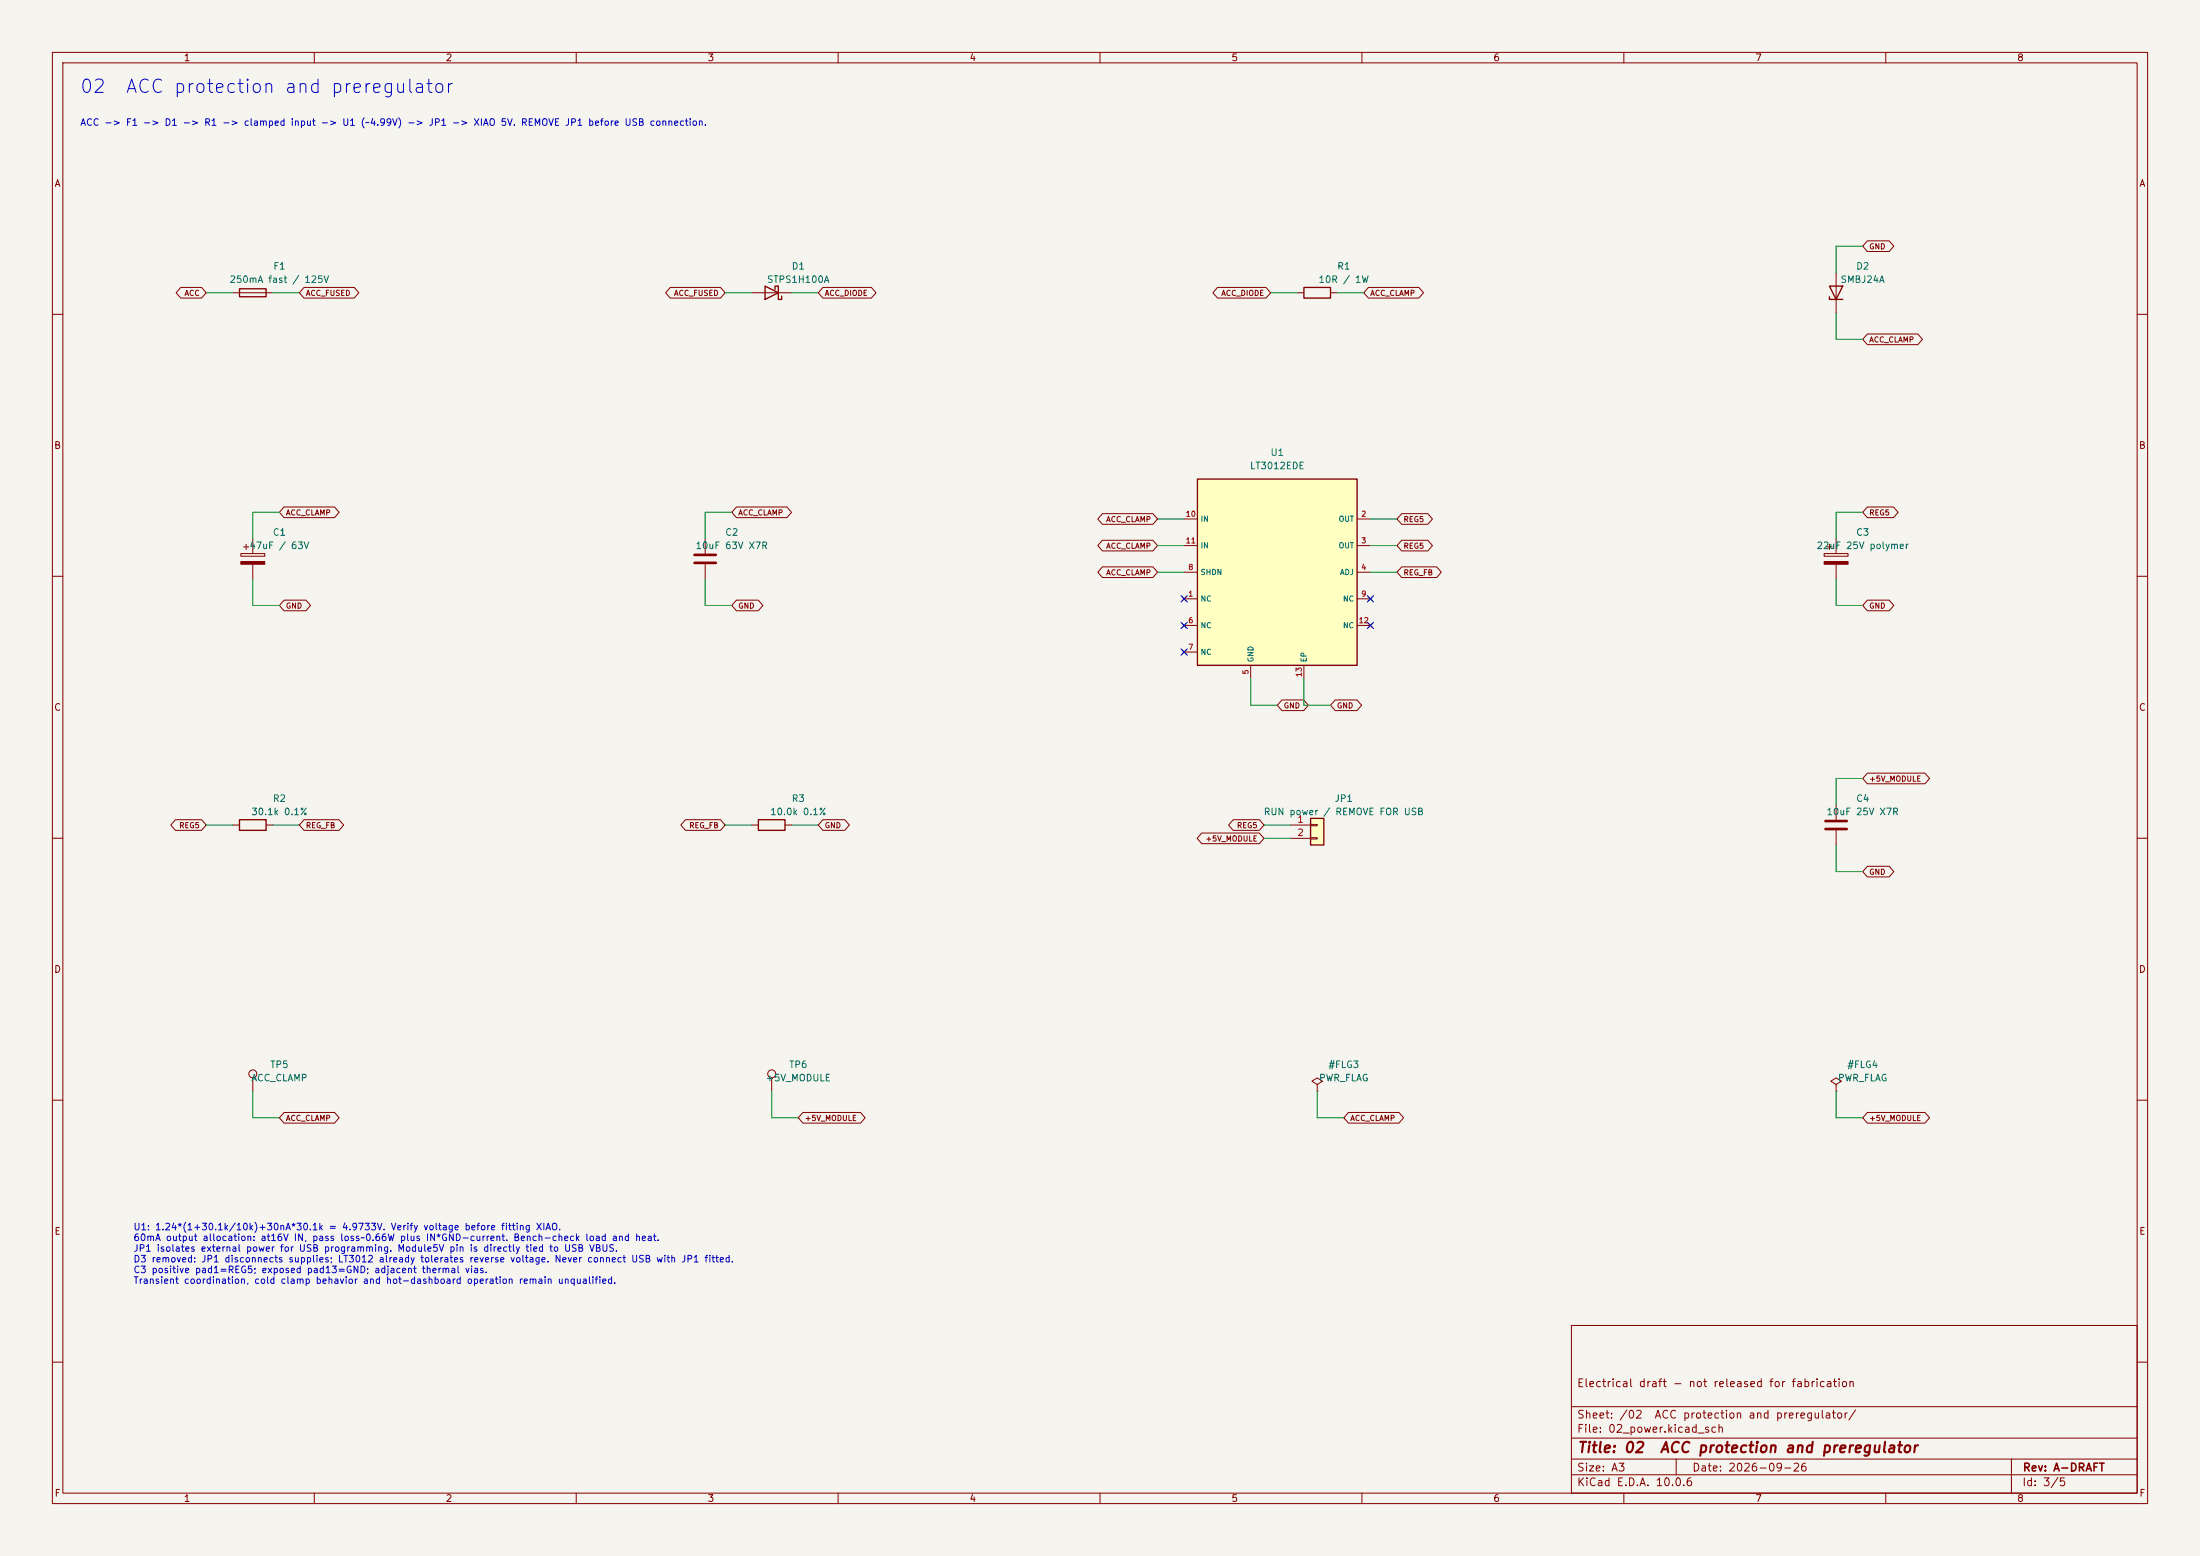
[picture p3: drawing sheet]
(kicad_sch (version 20250114) (generator eeschema) (generator_version "10.0") (paper "A3") (title_block (title "02  ACC protection and preregulator") (date "2026-09-26") (rev "A-DRAFT") (comment 1 "Electrical draft - not released for fabrication")) (lib_symbols (symbol "Tacoma:Connector_Generic_Conn_01x02" (pin_names (offset 1.016) (hide yes)) (exclude_from_sim no) (in_bom yes) (on_board yes) (in_pos_files yes) (duplicate_pin_numbers_are_jumpers no) (property "Reference" "J" (at 0 2.54 0) (show_name no) (do_not_autoplace no) (effects (font (size 1.27 1.27)))) (property "Value" "Conn_01x02" (at 0 -5.08 0) (show_name no) (do_not_autoplace no) (effects (font (size 1.27 1.27)))) (property "Footprint" "" (at 0 0 0) (show_name no) (do_not_autoplace no) (hide yes) (effects (font (size 1.27 1.27)))) (property "Datasheet" "" (at 0 0 0) (show_name no) (do_not_autoplace no) (hide yes) (effects (font (size 1.27 1.27)))) (property "Description" "Generic connector, single row, 01x02, script generated (kicad-library-utils/schlib/autogen/connector/)" (at 0 0 0) (show_name no) (do_not_autoplace no) (hide yes) (effects (font (size 1.27 1.27)))) (property "ki_keywords" "connector" (at 0 0 0) (show_name no) (do_not_autoplace no) (hide yes) (effects (font (size 1.27 1.27)))) (property "ki_fp_filters" "Connector*:*_1x??_*" (at 0 0 0) (show_name no) (do_not_autoplace no) (hide yes) (effects (font (size 1.27 1.27)))) (symbol "Connector_Generic_Conn_01x02_1_1" (rectangle (start -1.27 1.27) (end 1.27 -3.81) (stroke (width 0.254) (type default)) (fill (type background))) (rectangle (start -1.27 0.127) (end 0 -0.127) (stroke (width 0.1524) (type default)) (fill (type none))) (rectangle (start -1.27 -2.413) (end 0 -2.667) (stroke (width 0.1524) (type default)) (fill (type none))) (pin passive line (at -5.08 0 0) (length 3.81) (name "Pin_1" (effects (font (size 1.27 1.27)))) (number "1" (effects (font (size 1.27 1.27))))) (pin passive line (at -5.08 -2.54 0) (length 3.81) (name "Pin_2" (effects (font (size 1.27 1.27)))) (number "2" (effects (font (size 1.27 1.27)))))) (embedded_fonts no)) (symbol "Tacoma:Connector_TestPoint" (pin_numbers (hide yes)) (pin_names (offset 0.762) (hide yes)) (exclude_from_sim no) (in_bom yes) (on_board yes) (in_pos_files yes) (duplicate_pin_numbers_are_jumpers no) (property "Reference" "TP" (at 0 6.858 0) (show_name no) (do_not_autoplace no) (effects (font (size 1.27 1.27)))) (property "Value" "TestPoint" (at 0 5.08 0) (show_name no) (do_not_autoplace no) (effects (font (size 1.27 1.27)))) (property "Footprint" "" (at 5.08 0 0) (show_name no) (do_not_autoplace no) (hide yes) (effects (font (size 1.27 1.27)))) (property "Datasheet" "" (at 5.08 0 0) (show_name no) (do_not_autoplace no) (hide yes) (effects (font (size 1.27 1.27)))) (property "Description" "test point" (at 0 0 0) (show_name no) (do_not_autoplace no) (hide yes) (effects (font (size 1.27 1.27)))) (property "ki_keywords" "test point tp" (at 0 0 0) (show_name no) (do_not_autoplace no) (hide yes) (effects (font (size 1.27 1.27)))) (property "ki_fp_filters" "Pin* Test*" (at 0 0 0) (show_name no) (do_not_autoplace no) (hide yes) (effects (font (size 1.27 1.27)))) (symbol "Connector_TestPoint_0_1" (circle (center 0 3.302) (radius 0.762) (stroke (width 0) (type default)) (fill (type none)))) (symbol "Connector_TestPoint_1_1" (pin passive line (at 0 0 90) (length 2.54) (name "1" (effects (font (size 1.27 1.27)))) (number "1" (effects (font (size 1.27 1.27)))))) (embedded_fonts no)) (symbol "Tacoma:Device_C" (pin_numbers (hide yes)) (pin_names (offset 0.254)) (exclude_from_sim no) (in_bom yes) (on_board yes) (in_pos_files yes) (duplicate_pin_numbers_are_jumpers no) (property "Reference" "C" (at 0.635 2.54 0) (show_name no) (do_not_autoplace no) (effects (font (size 1.27 1.27)) (justify left))) (property "Value" "C" (at 0.635 -2.54 0) (show_name no) (do_not_autoplace no) (effects (font (size 1.27 1.27)) (justify left))) (property "Footprint" "" (at 0.9652 -3.81 0) (show_name no) (do_not_autoplace no) (hide yes) (effects (font (size 1.27 1.27)))) (property "Datasheet" "" (at 0 0 0) (show_name no) (do_not_autoplace no) (hide yes) (effects (font (size 1.27 1.27)))) (property "Description" "Unpolarized capacitor" (at 0 0 0) (show_name no) (do_not_autoplace no) (hide yes) (effects (font (size 1.27 1.27)))) (property "ki_keywords" "cap capacitor" (at 0 0 0) (show_name no) (do_not_autoplace no) (hide yes) (effects (font (size 1.27 1.27)))) (property "ki_fp_filters" "C_*" (at 0 0 0) (show_name no) (do_not_autoplace no) (hide yes) (effects (font (size 1.27 1.27)))) (symbol "Device_C_0_1" (polyline (pts (xy -2.032 0.762) (xy 2.032 0.762)) (stroke (width 0.508) (type default)) (fill (type none))) (polyline (pts (xy -2.032 -0.762) (xy 2.032 -0.762)) (stroke (width 0.508) (type default)) (fill (type none)))) (symbol "Device_C_1_1" (pin passive line (at 0 3.81 270) (length 2.794) (name "" (effects (font (size 1.27 1.27)))) (number "1" (effects (font (size 1.27 1.27))))) (pin passive line (at 0 -3.81 90) (length 2.794) (name "" (effects (font (size 1.27 1.27)))) (number "2" (effects (font (size 1.27 1.27)))))) (embedded_fonts no)) (symbol "Tacoma:Device_C_Polarized" (pin_numbers (hide yes)) (pin_names (offset 0.254)) (exclude_from_sim no) (in_bom yes) (on_board yes) (in_pos_files yes) (duplicate_pin_numbers_are_jumpers no) (property "Reference" "C" (at 0.635 2.54 0) (show_name no) (do_not_autoplace no) (effects (font (size 1.27 1.27)) (justify left))) (property "Value" "C_Polarized" (at 0.635 -2.54 0) (show_name no) (do_not_autoplace no) (effects (font (size 1.27 1.27)) (justify left))) (property "Footprint" "" (at 0.9652 -3.81 0) (show_name no) (do_not_autoplace no) (hide yes) (effects (font (size 1.27 1.27)))) (property "Datasheet" "" (at 0 0 0) (show_name no) (do_not_autoplace no) (hide yes) (effects (font (size 1.27 1.27)))) (property "Description" "Polarized capacitor" (at 0 0 0) (show_name no) (do_not_autoplace no) (hide yes) (effects (font (size 1.27 1.27)))) (property "ki_keywords" "cap capacitor" (at 0 0 0) (show_name no) (do_not_autoplace no) (hide yes) (effects (font (size 1.27 1.27)))) (property "ki_fp_filters" "CP_*" (at 0 0 0) (show_name no) (do_not_autoplace no) (hide yes) (effects (font (size 1.27 1.27)))) (symbol "Device_C_Polarized_0_1" (rectangle (start -2.286 0.508) (end 2.286 1.016) (stroke (width 0) (type default)) (fill (type none))) (polyline (pts (xy -1.778 2.286) (xy -0.762 2.286)) (stroke (width 0) (type default)) (fill (type none))) (polyline (pts (xy -1.27 2.794) (xy -1.27 1.778)) (stroke (width 0) (type default)) (fill (type none))) (rectangle (start 2.286 -0.508) (end -2.286 -1.016) (stroke (width 0) (type default)) (fill (type outline)))) (symbol "Device_C_Polarized_1_1" (pin passive line (at 0 3.81 270) (length 2.794) (name "" (effects (font (size 1.27 1.27)))) (number "1" (effects (font (size 1.27 1.27))))) (pin passive line (at 0 -3.81 90) (length 2.794) (name "" (effects (font (size 1.27 1.27)))) (number "2" (effects (font (size 1.27 1.27)))))) (embedded_fonts no)) (symbol "Tacoma:Device_D_Schottky" (pin_numbers (hide yes)) (pin_names (offset 1.016) (hide yes)) (exclude_from_sim no) (in_bom yes) (on_board yes) (in_pos_files yes) (duplicate_pin_numbers_are_jumpers no) (property "Reference" "D" (at 0 2.54 0) (show_name no) (do_not_autoplace no) (effects (font (size 1.27 1.27)))) (property "Value" "D_Schottky" (at 0 -2.54 0) (show_name no) (do_not_autoplace no) (effects (font (size 1.27 1.27)))) (property "Footprint" "" (at 0 0 0) (show_name no) (do_not_autoplace no) (hide yes) (effects (font (size 1.27 1.27)))) (property "Datasheet" "" (at 0 0 0) (show_name no) (do_not_autoplace no) (hide yes) (effects (font (size 1.27 1.27)))) (property "Description" "Schottky diode" (at 0 0 0) (show_name no) (do_not_autoplace no) (hide yes) (effects (font (size 1.27 1.27)))) (property "ki_keywords" "diode Schottky" (at 0 0 0) (show_name no) (do_not_autoplace no) (hide yes) (effects (font (size 1.27 1.27)))) (property "ki_fp_filters" "TO-???* *_Diode_* *SingleDiode* D_*" (at 0 0 0) (show_name no) (do_not_autoplace no) (hide yes) (effects (font (size 1.27 1.27)))) (symbol "Device_D_Schottky_0_1" (polyline (pts (xy -1.905 0.635) (xy -1.905 1.27) (xy -1.27 1.27) (xy -1.27 -1.27) (xy -0.635 -1.27) (xy -0.635 -0.635)) (stroke (width 0.254) (type default)) (fill (type none))) (polyline (pts (xy 1.27 1.27) (xy 1.27 -1.27) (xy -1.27 0) (xy 1.27 1.27)) (stroke (width 0.254) (type default)) (fill (type none))) (polyline (pts (xy 1.27 0) (xy -1.27 0)) (stroke (width 0) (type default)) (fill (type none)))) (symbol "Device_D_Schottky_1_1" (pin passive line (at -3.81 0 0) (length 2.54) (name "K" (effects (font (size 1.27 1.27)))) (number "1" (effects (font (size 1.27 1.27))))) (pin passive line (at 3.81 0 180) (length 2.54) (name "A" (effects (font (size 1.27 1.27)))) (number "2" (effects (font (size 1.27 1.27)))))) (embedded_fonts no)) (symbol "Tacoma:Device_D_Zener" (pin_numbers (hide yes)) (pin_names (offset 1.016) (hide yes)) (exclude_from_sim no) (in_bom yes) (on_board yes) (in_pos_files yes) (duplicate_pin_numbers_are_jumpers no) (property "Reference" "D" (at 0 2.54 0) (show_name no) (do_not_autoplace no) (effects (font (size 1.27 1.27)))) (property "Value" "D_Zener" (at 0 -2.54 0) (show_name no) (do_not_autoplace no) (effects (font (size 1.27 1.27)))) (property "Footprint" "" (at 0 0 0) (show_name no) (do_not_autoplace no) (hide yes) (effects (font (size 1.27 1.27)))) (property "Datasheet" "" (at 0 0 0) (show_name no) (do_not_autoplace no) (hide yes) (effects (font (size 1.27 1.27)))) (property "Description" "Zener diode" (at 0 0 0) (show_name no) (do_not_autoplace no) (hide yes) (effects (font (size 1.27 1.27)))) (property "ki_keywords" "diode" (at 0 0 0) (show_name no) (do_not_autoplace no) (hide yes) (effects (font (size 1.27 1.27)))) (property "ki_fp_filters" "TO-???* *_Diode_* *SingleDiode* D_*" (at 0 0 0) (show_name no) (do_not_autoplace no) (hide yes) (effects (font (size 1.27 1.27)))) (symbol "Device_D_Zener_0_1" (polyline (pts (xy -1.27 -1.27) (xy -1.27 1.27) (xy -0.762 1.27)) (stroke (width 0.254) (type default)) (fill (type none))) (polyline (pts (xy 1.27 0) (xy -1.27 0)) (stroke (width 0) (type default)) (fill (type none))) (polyline (pts (xy 1.27 -1.27) (xy 1.27 1.27) (xy -1.27 0) (xy 1.27 -1.27)) (stroke (width 0.254) (type default)) (fill (type none)))) (symbol "Device_D_Zener_1_1" (pin passive line (at -3.81 0 0) (length 2.54) (name "K" (effects (font (size 1.27 1.27)))) (number "1" (effects (font (size 1.27 1.27))))) (pin passive line (at 3.81 0 180) (length 2.54) (name "A" (effects (font (size 1.27 1.27)))) (number "2" (effects (font (size 1.27 1.27)))))) (embedded_fonts no)) (symbol "Tacoma:Device_Fuse" (pin_numbers (hide yes)) (pin_names (offset 0)) (exclude_from_sim no) (in_bom yes) (on_board yes) (in_pos_files yes) (duplicate_pin_numbers_are_jumpers no) (property "Reference" "F" (at 2.032 0 90) (show_name no) (do_not_autoplace no) (effects (font (size 1.27 1.27)))) (property "Value" "Fuse" (at -1.905 0 90) (show_name no) (do_not_autoplace no) (effects (font (size 1.27 1.27)))) (property "Footprint" "" (at -1.778 0 90) (show_name no) (do_not_autoplace no) (hide yes) (effects (font (size 1.27 1.27)))) (property "Datasheet" "" (at 0 0 0) (show_name no) (do_not_autoplace no) (hide yes) (effects (font (size 1.27 1.27)))) (property "Description" "Fuse" (at 0 0 0) (show_name no) (do_not_autoplace no) (hide yes) (effects (font (size 1.27 1.27)))) (property "ki_keywords" "fuse" (at 0 0 0) (show_name no) (do_not_autoplace no) (hide yes) (effects (font (size 1.27 1.27)))) (property "ki_fp_filters" "*Fuse*" (at 0 0 0) (show_name no) (do_not_autoplace no) (hide yes) (effects (font (size 1.27 1.27)))) (symbol "Device_Fuse_0_1" (rectangle (start -0.762 -2.54) (end 0.762 2.54) (stroke (width 0.254) (type default)) (fill (type none))) (polyline (pts (xy 0 2.54) (xy 0 -2.54)) (stroke (width 0) (type default)) (fill (type none)))) (symbol "Device_Fuse_1_1" (pin passive line (at 0 3.81 270) (length 1.27) (name "" (effects (font (size 1.27 1.27)))) (number "1" (effects (font (size 1.27 1.27))))) (pin passive line (at 0 -3.81 90) (length 1.27) (name "" (effects (font (size 1.27 1.27)))) (number "2" (effects (font (size 1.27 1.27)))))) (embedded_fonts no)) (symbol "Tacoma:Device_R" (pin_numbers (hide yes)) (pin_names (offset 0)) (exclude_from_sim no) (in_bom yes) (on_board yes) (in_pos_files yes) (duplicate_pin_numbers_are_jumpers no) (property "Reference" "R" (at 2.032 0 90) (show_name no) (do_not_autoplace no) (effects (font (size 1.27 1.27)))) (property "Value" "R" (at 0 0 90) (show_name no) (do_not_autoplace no) (effects (font (size 1.27 1.27)))) (property "Footprint" "" (at -1.778 0 90) (show_name no) (do_not_autoplace no) (hide yes) (effects (font (size 1.27 1.27)))) (property "Datasheet" "" (at 0 0 0) (show_name no) (do_not_autoplace no) (hide yes) (effects (font (size 1.27 1.27)))) (property "Description" "Resistor" (at 0 0 0) (show_name no) (do_not_autoplace no) (hide yes) (effects (font (size 1.27 1.27)))) (property "ki_keywords" "R res resistor" (at 0 0 0) (show_name no) (do_not_autoplace no) (hide yes) (effects (font (size 1.27 1.27)))) (property "ki_fp_filters" "R_*" (at 0 0 0) (show_name no) (do_not_autoplace no) (hide yes) (effects (font (size 1.27 1.27)))) (symbol "Device_R_0_1" (rectangle (start -1.016 -2.54) (end 1.016 2.54) (stroke (width 0.254) (type default)) (fill (type none)))) (symbol "Device_R_1_1" (pin passive line (at 0 3.81 270) (length 1.27) (name "" (effects (font (size 1.27 1.27)))) (number "1" (effects (font (size 1.27 1.27))))) (pin passive line (at 0 -3.81 90) (length 1.27) (name "" (effects (font (size 1.27 1.27)))) (number "2" (effects (font (size 1.27 1.27)))))) (embedded_fonts no)) (symbol "Tacoma:LT3012EDE" (pin_names (offset 0.508)) (in_bom yes) (on_board yes) (property "Reference" "U" (at 0 20.78 0) (effects (font (size 1.27 1.27)))) (property "Value" "LT3012EDE" (at 0 18.78 0) (effects (font (size 1.27 1.27)))) (property "Footprint" "" (at 0 0 0) (effects (font (size 1.27 1.27)) (hide yes))) (property "Datasheet" "" (at 0 0 0) (effects (font (size 1.27 1.27)) (hide yes))) (property "Description" "ADI LT3012EDE adjustable 80V 250mA reverse-protected LDO; DE exposed pad is13" (at 0 0 0) (effects (font (size 1.27 1.27)) (hide yes))) (symbol "LT3012EDE_0_1" (rectangle (start -15.24 17.78) (end 15.24 -17.78) (stroke (width 0.254) (type default)) (fill (type background)))) (symbol "LT3012EDE_1_1" (pin power_in line (at -17.78 10.16 0) (length 2.54) (name "IN" (effects (font (size 1.016 1.016)))) (number "10" (effects (font (size 1.016 1.016))))) (pin power_in line (at -17.78 5.08 0) (length 2.54) (name "IN" (effects (font (size 1.016 1.016)))) (number "11" (effects (font (size 1.016 1.016))))) (pin input line (at -17.78 0 0) (length 2.54) (name "SHDN" (effects (font (size 1.016 1.016)))) (number "8" (effects (font (size 1.016 1.016))))) (pin no_connect line (at -17.78 -5.08 0) (length 2.54) (name "NC" (effects (font (size 1.016 1.016)))) (number "1" (effects (font (size 1.016 1.016))))) (pin no_connect line (at -17.78 -10.16 0) (length 2.54) (name "NC" (effects (font (size 1.016 1.016)))) (number "6" (effects (font (size 1.016 1.016))))) (pin no_connect line (at -17.78 -15.24 0) (length 2.54) (name "NC" (effects (font (size 1.016 1.016)))) (number "7" (effects (font (size 1.016 1.016))))) (pin power_out line (at 17.78 10.16 180) (length 2.54) (name "OUT" (effects (font (size 1.016 1.016)))) (number "2" (effects (font (size 1.016 1.016))))) (pin passive line (at 17.78 5.08 180) (length 2.54) (name "OUT" (effects (font (size 1.016 1.016)))) (number "3" (effects (font (size 1.016 1.016))))) (pin input line (at 17.78 0 180) (length 2.54) (name "ADJ" (effects (font (size 1.016 1.016)))) (number "4" (effects (font (size 1.016 1.016))))) (pin no_connect line (at 17.78 -5.08 180) (length 2.54) (name "NC" (effects (font (size 1.016 1.016)))) (number "9" (effects (font (size 1.016 1.016))))) (pin no_connect line (at 17.78 -10.16 180) (length 2.54) (name "NC" (effects (font (size 1.016 1.016)))) (number "12" (effects (font (size 1.016 1.016))))) (pin power_in line (at -5.08 -20.32 90) (length 2.54) (name "GND" (effects (font (size 1.016 1.016)))) (number "5" (effects (font (size 1.016 1.016))))) (pin power_in line (at 5.08 -20.32 90) (length 2.54) (name "EP" (effects (font (size 1.016 1.016)))) (number "13" (effects (font (size 1.016 1.016))))))) (symbol "Tacoma:power_PWR_FLAG" (power global) (pin_numbers (hide yes)) (pin_names (offset 0) (hide yes)) (exclude_from_sim no) (in_bom yes) (on_board yes) (in_pos_files yes) (duplicate_pin_numbers_are_jumpers no) (property "Reference" "#FLG" (at 0 1.905 0) (show_name no) (do_not_autoplace no) (hide yes) (effects (font (size 1.27 1.27)))) (property "Value" "PWR_FLAG" (at 0 3.81 0) (show_name no) (do_not_autoplace no) (effects (font (size 1.27 1.27)))) (property "Footprint" "" (at 0 0 0) (show_name no) (do_not_autoplace no) (hide yes) (effects (font (size 1.27 1.27)))) (property "Datasheet" "" (at 0 0 0) (show_name no) (do_not_autoplace no) (hide yes) (effects (font (size 1.27 1.27)))) (property "Description" "Special symbol for telling ERC where power comes from" (at 0 0 0) (show_name no) (do_not_autoplace no) (hide yes) (effects (font (size 1.27 1.27)))) (property "ki_keywords" "flag power" (at 0 0 0) (show_name no) (do_not_autoplace no) (hide yes) (effects (font (size 1.27 1.27)))) (symbol "power_PWR_FLAG_0_0" (pin power_out line (at 0 0 90) (length 0) (name "" (effects (font (size 1.27 1.27)))) (number "1" (effects (font (size 1.27 1.27)))))) (symbol "power_PWR_FLAG_0_1" (polyline (pts (xy 0 0) (xy 0 1.27) (xy -1.016 1.905) (xy 0 2.54) (xy 1.016 1.905) (xy 0 1.27)) (stroke (width 0) (type default)) (fill (type none)))) (embedded_fonts no))) (text "02  ACC protection and preregulator" (at 15.24 15.24 0) (effects (font (size 2.54 2.54)) (justify left top))) (text "ACC -> F1 -> D1 -> R1 -> clamped input -> U1 (~4.99V) -> JP1 -> XIAO 5V. REMOVE JP1 before USB connection." (at 15.24 22.86 0) (effects (font (size 1.27 1.27)) (justify left top))) (wire (pts (xy 44.45 55.88) (xy 39.37 55.88)) (stroke (width 0) (type default))) (global_label "ACC" (shape bidirectional) (at 39.37 55.88 180) (effects (font (size 1.016 1.016)) (justify right)) (property "Intersheetrefs" "${INTERSHEET_REFS}" (at 39.37 55.88 0) (effects (font (size 1.27 1.27)) (hide yes)))) (wire (pts (xy 52.07 55.88) (xy 57.15 55.88)) (stroke (width 0) (type default))) (global_label "ACC_FUSED" (shape bidirectional) (at 57.15 55.88 0) (effects (font (size 1.016 1.016)) (justify left)) (property "Intersheetrefs" "${INTERSHEET_REFS}" (at 57.15 55.88 0) (effects (font (size 1.27 1.27)) (hide yes)))) (symbol (lib_id "Tacoma:Device_Fuse") (at 48.26 55.88 90) (unit 1) (in_bom yes) (on_board yes) (dnp no) (property "Reference" "F1" (at 53.339999999999996 50.800000000000004 90) (effects (font (size 1.27 1.27)))) (property "Value" "250mA fast / 125V" (at 53.339999999999996 53.34 90) (effects (font (size 1.27 1.27)))) (property "Footprint" "Tacoma_Mechanical:Littelfuse_451_6.1x2.69mm" (at 0 0 0) (effects (font (size 1.27 1.27)) (hide yes))) (property "Datasheet" "https://www.littelfuse.com/assetdocs/fuse-451-and-453-datasheet?assetguid=533cd5cc-956c-4243-867f-6ab5a62f6ba1" (at 0 0 0) (effects (font (size 1.27 1.27)) (hide yes))) (property "MPN" "0451.250MRL" (at 0 0 0) (effects (font (size 1.27 1.27)) (hide yes))) (property "Manufacturer" "Littelfuse" (at 0 0 0) (effects (font (size 1.27 1.27)) (hide yes))) (property "Assembly" "FACTORY_SMT" (at 0 0 0) (effects (font (size 1.27 1.27)) (hide yes))) (property "DesignNote" "250mA very fast; custom land pattern from 451/453 drawing; nominal melting I2t 0.0158 A2s, not guaranteed clearing I2t" (at 0 0 0) (effects (font (size 1.27 1.27)) (hide yes))) (pin "1") (pin "2")) (wire (pts (xy 151.13 55.88) (xy 156.21 55.88)) (stroke (width 0) (type default))) (global_label "ACC_DIODE" (shape bidirectional) (at 156.21 55.88 0) (effects (font (size 1.016 1.016)) (justify left)) (property "Intersheetrefs" "${INTERSHEET_REFS}" (at 156.21 55.88 0) (effects (font (size 1.27 1.27)) (hide yes)))) (wire (pts (xy 143.51 55.88) (xy 138.43 55.88)) (stroke (width 0) (type default))) (global_label "ACC_FUSED" (shape bidirectional) (at 138.43 55.88 180) (effects (font (size 1.016 1.016)) (justify right)) (property "Intersheetrefs" "${INTERSHEET_REFS}" (at 138.43 55.88 0) (effects (font (size 1.27 1.27)) (hide yes)))) (symbol (lib_id "Tacoma:Device_D_Schottky") (at 147.32 55.88 180) (unit 1) (in_bom yes) (on_board yes) (dnp no) (property "Reference" "D1" (at 152.4 50.800000000000004 0) (effects (font (size 1.27 1.27)))) (property "Value" "STPS1H100A" (at 152.4 53.34 0) (effects (font (size 1.27 1.27)))) (property "Footprint" "Diode_SMD:D_SMA" (at 0 0 0) (effects (font (size 1.27 1.27)) (hide yes))) (property "Datasheet" "https://www.st.com/resource/en/datasheet/stps1h100.pdf" (at 0 0 0) (effects (font (size 1.27 1.27)) (hide yes))) (property "MPN" "STPS1H100A" (at 0 0 0) (effects (font (size 1.27 1.27)) (hide yes))) (property "Manufacturer" "STMicroelectronics" (at 0 0 0) (effects (font (size 1.27 1.27)) (hide yes))) (property "Assembly" "FACTORY_SMT" (at 0 0 0) (effects (font (size 1.27 1.27)) (hide yes))) (property "DesignNote" "100V reverse-polarity blocking diode" (at 0 0 0) (effects (font (size 1.27 1.27)) (hide yes))) (pin "1") (pin "2")) (wire (pts (xy 247.65 55.88) (xy 242.57 55.88)) (stroke (width 0) (type default))) (global_label "ACC_DIODE" (shape bidirectional) (at 242.57 55.88 180) (effects (font (size 1.016 1.016)) (justify right)) (property "Intersheetrefs" "${INTERSHEET_REFS}" (at 242.57 55.88 0) (effects (font (size 1.27 1.27)) (hide yes)))) (wire (pts (xy 255.27 55.88) (xy 260.35 55.88)) (stroke (width 0) (type default))) (global_label "ACC_CLAMP" (shape bidirectional) (at 260.35 55.88 0) (effects (font (size 1.016 1.016)) (justify left)) (property "Intersheetrefs" "${INTERSHEET_REFS}" (at 260.35 55.88 0) (effects (font (size 1.27 1.27)) (hide yes)))) (symbol (lib_id "Tacoma:Device_R") (at 251.46 55.88 90) (unit 1) (in_bom yes) (on_board yes) (dnp no) (property "Reference" "R1" (at 256.54 50.800000000000004 90) (effects (font (size 1.27 1.27)))) (property "Value" "10R / 1W" (at 256.54 53.34 90) (effects (font (size 1.27 1.27)))) (property "Footprint" "Resistor_THT:R_Axial_DIN0414_L11.9mm_D4.5mm_P20.32mm_Horizontal" (at 0 0 0) (effects (font (size 1.27 1.27)) (hide yes))) (property "Datasheet" "https://www.vishay.com/docs/28730/ac_ac-at_ac-ni.pdf" (at 0 0 0) (effects (font (size 1.27 1.27)) (hide yes))) (property "MPN" "AC01000001009JA100" (at 0 0 0) (effects (font (size 1.27 1.27)) (hide yes))) (property "Manufacturer" "Vishay" (at 0 0 0) (effects (font (size 1.27 1.27)) (hide yes))) (property "Assembly" "HAND_FIT_THT" (at 0 0 0) (effects (font (size 1.27 1.27)) (hide yes))) (property "DesignNote" "10 ohm 5%, wirewound flameproof AC01; 1W at 40C / 0.9W at 70C; 20.32mm formed lead pitch; pulse/fault review still required" (at 0 0 0) (effects (font (size 1.27 1.27)) (hide yes))) (pin "1") (pin "2")) (wire (pts (xy 350.52 59.69) (xy 350.52 64.77)) (stroke (width 0) (type default))) (wire (pts (xy 350.52 64.77) (xy 355.6 64.77)) (stroke (width 0) (type default))) (global_label "ACC_CLAMP" (shape bidirectional) (at 355.6 64.77 0) (effects (font (size 1.016 1.016)) (justify left)) (property "Intersheetrefs" "${INTERSHEET_REFS}" (at 355.6 64.77 0) (effects (font (size 1.27 1.27)) (hide yes)))) (wire (pts (xy 350.52 52.07) (xy 350.52 46.99)) (stroke (width 0) (type default))) (wire (pts (xy 350.52 46.99) (xy 355.6 46.99)) (stroke (width 0) (type default))) (global_label "GND" (shape bidirectional) (at 355.6 46.99 0) (effects (font (size 1.016 1.016)) (justify left)) (property "Intersheetrefs" "${INTERSHEET_REFS}" (at 355.6 46.99 0) (effects (font (size 1.27 1.27)) (hide yes)))) (symbol (lib_id "Tacoma:Device_D_Zener") (at 350.52 55.88 90) (unit 1) (in_bom yes) (on_board yes) (dnp no) (property "Reference" "D2" (at 355.59999999999997 50.800000000000004 90) (effects (font (size 1.27 1.27)))) (property "Value" "SMBJ24A" (at 355.59999999999997 53.34 90) (effects (font (size 1.27 1.27)))) (property "Footprint" "Diode_SMD:D_SMB" (at 0 0 0) (effects (font (size 1.27 1.27)) (hide yes))) (property "Datasheet" "https://www.littelfuse.com/~/media/electronics/datasheets/tvs_diodes/littelfuse_tvs_diode_smbj_datasheet.pdf.pdf" (at 0 0 0) (effects (font (size 1.27 1.27)) (hide yes))) (property "MPN" "SMBJ24A" (at 0 0 0) (effects (font (size 1.27 1.27)) (hide yes))) (property "Manufacturer" "Littelfuse" (at 0 0 0) (effects (font (size 1.27 1.27)) (hide yes))) (property "Assembly" "FACTORY_SMT" (at 0 0 0) (effects (font (size 1.27 1.27)) (hide yes))) (property "DesignNote" "Unidirectional TVS: 24V standoff, 38.9V rated clamp" (at 0 0 0) (effects (font (size 1.27 1.27)) (hide yes))) (pin "1") (pin "2")) (wire (pts (xy 48.26 102.87) (xy 48.26 97.79)) (stroke (width 0) (type default))) (wire (pts (xy 48.26 97.79) (xy 53.34 97.79)) (stroke (width 0) (type default))) (global_label "ACC_CLAMP" (shape bidirectional) (at 53.34 97.79 0) (effects (font (size 1.016 1.016)) (justify left)) (property "Intersheetrefs" "${INTERSHEET_REFS}" (at 53.34 97.79 0) (effects (font (size 1.27 1.27)) (hide yes)))) (wire (pts (xy 48.26 110.49) (xy 48.26 115.57)) (stroke (width 0) (type default))) (wire (pts (xy 48.26 115.57) (xy 53.34 115.57)) (stroke (width 0) (type default))) (global_label "GND" (shape bidirectional) (at 53.34 115.57 0) (effects (font (size 1.016 1.016)) (justify left)) (property "Intersheetrefs" "${INTERSHEET_REFS}" (at 53.34 115.57 0) (effects (font (size 1.27 1.27)) (hide yes)))) (symbol (lib_id "Tacoma:Device_C_Polarized") (at 48.26 106.68 0) (unit 1) (in_bom yes) (on_board yes) (dnp no) (property "Reference" "C1" (at 53.339999999999996 101.60000000000001 0) (effects (font (size 1.27 1.27)))) (property "Value" "47uF / 63V" (at 53.339999999999996 104.14 0) (effects (font (size 1.27 1.27)))) (property "Footprint" "Capacitor_SMD:CP_Elec_8x10.5" (at 0 0 0) (effects (font (size 1.27 1.27)) (hide yes))) (property "Datasheet" "https://industrial.panasonic.com/tw/products/pt/aluminum-cap-smd/models/EEEFK1J470P" (at 0 0 0) (effects (font (size 1.27 1.27)) (hide yes))) (property "MPN" "EEE-FK1J470P" (at 0 0 0) (effects (font (size 1.27 1.27)) (hide yes))) (property "Manufacturer" "Panasonic" (at 0 0 0) (effects (font (size 1.27 1.27)) (hide yes))) (property "Assembly" "FACTORY_SMT" (at 0 0 0) (effects (font (size 1.27 1.27)) (hide yes))) (property "DesignNote" "47uF 63V +/-20%, 105C; 8mm diameter, 10.2mm nominal height; polarized SMT can" (at 0 0 0) (effects (font (size 1.27 1.27)) (hide yes))) (pin "1") (pin "2")) (wire (pts (xy 134.62 102.87) (xy 134.62 97.79)) (stroke (width 0) (type default))) (wire (pts (xy 134.62 97.79) (xy 139.7 97.79)) (stroke (width 0) (type default))) (global_label "ACC_CLAMP" (shape bidirectional) (at 139.7 97.79 0) (effects (font (size 1.016 1.016)) (justify left)) (property "Intersheetrefs" "${INTERSHEET_REFS}" (at 139.7 97.79 0) (effects (font (size 1.27 1.27)) (hide yes)))) (wire (pts (xy 134.62 110.49) (xy 134.62 115.57)) (stroke (width 0) (type default))) (wire (pts (xy 134.62 115.57) (xy 139.7 115.57)) (stroke (width 0) (type default))) (global_label "GND" (shape bidirectional) (at 139.7 115.57 0) (effects (font (size 1.016 1.016)) (justify left)) (property "Intersheetrefs" "${INTERSHEET_REFS}" (at 139.7 115.57 0) (effects (font (size 1.27 1.27)) (hide yes)))) (symbol (lib_id "Tacoma:Device_C") (at 134.62 106.68 0) (unit 1) (in_bom yes) (on_board yes) (dnp no) (property "Reference" "C2" (at 139.70000000000002 101.60000000000001 0) (effects (font (size 1.27 1.27)))) (property "Value" "10uF 63V X7R" (at 139.70000000000002 104.14 0) (effects (font (size 1.27 1.27)))) (property "Footprint" "Capacitor_SMD:C_1210_3225Metric" (at 0 0 0) (effects (font (size 1.27 1.27)) (hide yes))) (property "Datasheet" "https://search.murata.co.jp/Ceramy/image/img/A01X/G101/ENG/GRM32ER71J106KA12-04A.pdf" (at 0 0 0) (effects (font (size 1.27 1.27)) (hide yes))) (property "MPN" "GRM32ER71J106KA12L" (at 0 0 0) (effects (font (size 1.27 1.27)) (hide yes))) (property "Manufacturer" "Murata" (at 0 0 0) (effects (font (size 1.27 1.27)) (hide yes))) (property "Assembly" "FACTORY_SMT" (at 0 0 0) (effects (font (size 1.27 1.27)) (hide yes))) (property "DesignNote" "" (at 0 0 0) (effects (font (size 1.27 1.27)) (hide yes))) (pin "1") (pin "2")) (wire (pts (xy 226.06 99.06) (xy 220.98 99.06)) (stroke (width 0) (type default))) (global_label "ACC_CLAMP" (shape bidirectional) (at 220.98 99.06 180) (effects (font (size 1.016 1.016)) (justify right)) (property "Intersheetrefs" "${INTERSHEET_REFS}" (at 220.98 99.06 0) (effects (font (size 1.27 1.27)) (hide yes)))) (wire (pts (xy 226.06 104.14) (xy 220.98 104.14)) (stroke (width 0) (type default))) (global_label "ACC_CLAMP" (shape bidirectional) (at 220.98 104.14 180) (effects (font (size 1.016 1.016)) (justify right)) (property "Intersheetrefs" "${INTERSHEET_REFS}" (at 220.98 104.14 0) (effects (font (size 1.27 1.27)) (hide yes)))) (wire (pts (xy 226.06 109.22) (xy 220.98 109.22)) (stroke (width 0) (type default))) (global_label "ACC_CLAMP" (shape bidirectional) (at 220.98 109.22 180) (effects (font (size 1.016 1.016)) (justify right)) (property "Intersheetrefs" "${INTERSHEET_REFS}" (at 220.98 109.22 0) (effects (font (size 1.27 1.27)) (hide yes)))) (no_connect (at 226.06 114.3)) (no_connect (at 226.06 119.38)) (no_connect (at 226.06 124.46)) (wire (pts (xy 261.62 99.06) (xy 266.7 99.06)) (stroke (width 0) (type default))) (global_label "REG5" (shape bidirectional) (at 266.7 99.06 0) (effects (font (size 1.016 1.016)) (justify left)) (property "Intersheetrefs" "${INTERSHEET_REFS}" (at 266.7 99.06 0) (effects (font (size 1.27 1.27)) (hide yes)))) (wire (pts (xy 261.62 104.14) (xy 266.7 104.14)) (stroke (width 0) (type default))) (global_label "REG5" (shape bidirectional) (at 266.7 104.14 0) (effects (font (size 1.016 1.016)) (justify left)) (property "Intersheetrefs" "${INTERSHEET_REFS}" (at 266.7 104.14 0) (effects (font (size 1.27 1.27)) (hide yes)))) (wire (pts (xy 261.62 109.22) (xy 266.7 109.22)) (stroke (width 0) (type default))) (global_label "REG_FB" (shape bidirectional) (at 266.7 109.22 0) (effects (font (size 1.016 1.016)) (justify left)) (property "Intersheetrefs" "${INTERSHEET_REFS}" (at 266.7 109.22 0) (effects (font (size 1.27 1.27)) (hide yes)))) (no_connect (at 261.62 114.3)) (no_connect (at 261.62 119.38)) (wire (pts (xy 238.76 129.54) (xy 238.76 134.62)) (stroke (width 0) (type default))) (wire (pts (xy 238.76 134.62) (xy 243.84 134.62)) (stroke (width 0) (type default))) (global_label "GND" (shape bidirectional) (at 243.84 134.62 0) (effects (font (size 1.016 1.016)) (justify left)) (property "Intersheetrefs" "${INTERSHEET_REFS}" (at 243.84 134.62 0) (effects (font (size 1.27 1.27)) (hide yes)))) (wire (pts (xy 248.92 129.54) (xy 248.92 134.62)) (stroke (width 0) (type default))) (wire (pts (xy 248.92 134.62) (xy 254.0 134.62)) (stroke (width 0) (type default))) (global_label "GND" (shape bidirectional) (at 254.0 134.62 0) (effects (font (size 1.016 1.016)) (justify left)) (property "Intersheetrefs" "${INTERSHEET_REFS}" (at 254.0 134.62 0) (effects (font (size 1.27 1.27)) (hide yes)))) (symbol (lib_id "Tacoma:LT3012EDE") (at 243.84 109.22 0) (unit 1) (in_bom yes) (on_board yes) (dnp no) (property "Reference" "U1" (at 243.84 86.36 0) (effects (font (size 1.27 1.27)))) (property "Value" "LT3012EDE" (at 243.84 88.9 0) (effects (font (size 1.27 1.27)))) (property "Footprint" "Package_DFN_QFN:DFN-12-1EP_3x4mm_P0.5mm_EP1.7x3.3mm" (at 0 0 0) (effects (font (size 1.27 1.27)) (hide yes))) (property "Datasheet" "https://www.analog.com/media/en/technical-documentation/data-sheets/lt3012.pdf" (at 0 0 0) (effects (font (size 1.27 1.27)) (hide yes))) (property "MPN" "LT3012EDE#WPBF" (at 0 0 0) (effects (font (size 1.27 1.27)) (hide yes))) (property "Manufacturer" "Analog Devices" (at 0 0 0) (effects (font (size 1.27 1.27)) (hide yes))) (property "Assembly" "FACTORY_SMT" (at 0 0 0) (effects (font (size 1.27 1.27)) (hide yes))) (property "DesignNote" "DE12 EP13 GND; reverse-protected; nominal4.973V;60mA output allocation requires bench verification." (at 0 0 0) (effects (font (size 1.27 1.27)) (hide yes))) (pin "10") (pin "11") (pin "8") (pin "1") (pin "6") (pin "7") (pin "2") (pin "3") (pin "4") (pin "9") (pin "12") (pin "5") (pin "13")) (wire (pts (xy 350.52 102.87) (xy 350.52 97.79)) (stroke (width 0) (type default))) (wire (pts (xy 350.52 97.79) (xy 355.6 97.79)) (stroke (width 0) (type default))) (global_label "REG5" (shape bidirectional) (at 355.6 97.79 0) (effects (font (size 1.016 1.016)) (justify left)) (property "Intersheetrefs" "${INTERSHEET_REFS}" (at 355.6 97.79 0) (effects (font (size 1.27 1.27)) (hide yes)))) (wire (pts (xy 350.52 110.49) (xy 350.52 115.57)) (stroke (width 0) (type default))) (wire (pts (xy 350.52 115.57) (xy 355.6 115.57)) (stroke (width 0) (type default))) (global_label "GND" (shape bidirectional) (at 355.6 115.57 0) (effects (font (size 1.016 1.016)) (justify left)) (property "Intersheetrefs" "${INTERSHEET_REFS}" (at 355.6 115.57 0) (effects (font (size 1.27 1.27)) (hide yes)))) (symbol (lib_id "Tacoma:Device_C_Polarized") (at 350.52 106.68 0) (unit 1) (in_bom yes) (on_board yes) (dnp no) (property "Reference" "C3" (at 355.59999999999997 101.60000000000001 0) (effects (font (size 1.27 1.27)))) (property "Value" "22uF 25V polymer" (at 355.59999999999997 104.14 0) (effects (font (size 1.27 1.27)))) (property "Footprint" "Capacitor_Tantalum_SMD:CP_EIA-3528-21_Kemet-B" (at 0 0 0) (effects (font (size 1.27 1.27)) (hide yes))) (property "Datasheet" "https://datasheets.kyocera-avx.com/TCJ.pdf" (at 0 0 0) (effects (font (size 1.27 1.27)) (hide yes))) (property "MPN" "TCJB226M025R0100E" (at 0 0 0) (effects (font (size 1.27 1.27)) (hide yes))) (property "Manufacturer" "KYOCERA AVX" (at 0 0 0) (effects (font (size 1.27 1.27)) (hide yes))) (property "Assembly" "FACTORY_SMT" (at 0 0 0) (effects (font (size 1.27 1.27)) (hide yes))) (property "DesignNote" "B case3.5x2.8x1.9mm; positive pad1; 22uF20%,100mOhm ESR,105C max; no MLCC DC-bias loss" (at 0 0 0) (effects (font (size 1.27 1.27)) (hide yes))) (pin "1") (pin "2")) (wire (pts (xy 44.45 157.48) (xy 39.37 157.48)) (stroke (width 0) (type default))) (global_label "REG5" (shape bidirectional) (at 39.37 157.48 180) (effects (font (size 1.016 1.016)) (justify right)) (property "Intersheetrefs" "${INTERSHEET_REFS}" (at 39.37 157.48 0) (effects (font (size 1.27 1.27)) (hide yes)))) (wire (pts (xy 52.07 157.48) (xy 57.15 157.48)) (stroke (width 0) (type default))) (global_label "REG_FB" (shape bidirectional) (at 57.15 157.48 0) (effects (font (size 1.016 1.016)) (justify left)) (property "Intersheetrefs" "${INTERSHEET_REFS}" (at 57.15 157.48 0) (effects (font (size 1.27 1.27)) (hide yes)))) (symbol (lib_id "Tacoma:Device_R") (at 48.26 157.48 90) (unit 1) (in_bom yes) (on_board yes) (dnp no) (property "Reference" "R2" (at 53.339999999999996 152.39999999999998 90) (effects (font (size 1.27 1.27)))) (property "Value" "30.1k 0.1%" (at 53.339999999999996 154.94 90) (effects (font (size 1.27 1.27)))) (property "Footprint" "Resistor_SMD:R_0805_2012Metric" (at 0 0 0) (effects (font (size 1.27 1.27)) (hide yes))) (property "Datasheet" "https://www.yageogroup.com/content/datasheet/asset/file/PYU-RT_1-TO-0-01_ROHS_L" (at 0 0 0) (effects (font (size 1.27 1.27)) (hide yes))) (property "MPN" "RT0805BRD0730K1L" (at 0 0 0) (effects (font (size 1.27 1.27)) (hide yes))) (property "Manufacturer" "YAGEO" (at 0 0 0) (effects (font (size 1.27 1.27)) (hide yes))) (property "Assembly" "FACTORY_SMT" (at 0 0 0) (effects (font (size 1.27 1.27)) (hide yes))) (property "DesignNote" "0.1%,25ppm/C; LT3012 setpoint nominal4.9733V" (at 0 0 0) (effects (font (size 1.27 1.27)) (hide yes))) (pin "1") (pin "2")) (wire (pts (xy 143.51 157.48) (xy 138.43 157.48)) (stroke (width 0) (type default))) (global_label "REG_FB" (shape bidirectional) (at 138.43 157.48 180) (effects (font (size 1.016 1.016)) (justify right)) (property "Intersheetrefs" "${INTERSHEET_REFS}" (at 138.43 157.48 0) (effects (font (size 1.27 1.27)) (hide yes)))) (wire (pts (xy 151.13 157.48) (xy 156.21 157.48)) (stroke (width 0) (type default))) (global_label "GND" (shape bidirectional) (at 156.21 157.48 0) (effects (font (size 1.016 1.016)) (justify left)) (property "Intersheetrefs" "${INTERSHEET_REFS}" (at 156.21 157.48 0) (effects (font (size 1.27 1.27)) (hide yes)))) (symbol (lib_id "Tacoma:Device_R") (at 147.32 157.48 90) (unit 1) (in_bom yes) (on_board yes) (dnp no) (property "Reference" "R3" (at 152.4 152.39999999999998 90) (effects (font (size 1.27 1.27)))) (property "Value" "10.0k 0.1%" (at 152.4 154.94 90) (effects (font (size 1.27 1.27)))) (property "Footprint" "Resistor_SMD:R_0805_2012Metric" (at 0 0 0) (effects (font (size 1.27 1.27)) (hide yes))) (property "Datasheet" "https://www.yageogroup.com/content/datasheet/asset/file/PYU-RT_1-TO-0-01_ROHS_L" (at 0 0 0) (effects (font (size 1.27 1.27)) (hide yes))) (property "MPN" "RT0805BRD0710KL" (at 0 0 0) (effects (font (size 1.27 1.27)) (hide yes))) (property "Manufacturer" "YAGEO" (at 0 0 0) (effects (font (size 1.27 1.27)) (hide yes))) (property "Assembly" "FACTORY_SMT" (at 0 0 0) (effects (font (size 1.27 1.27)) (hide yes))) (property "DesignNote" "0.1%, 25ppm/C feedback lower" (at 0 0 0) (effects (font (size 1.27 1.27)) (hide yes))) (pin "1") (pin "2")) (wire (pts (xy 246.38 157.48) (xy 241.3 157.48)) (stroke (width 0) (type default))) (global_label "REG5" (shape bidirectional) (at 241.3 157.48 180) (effects (font (size 1.016 1.016)) (justify right)) (property "Intersheetrefs" "${INTERSHEET_REFS}" (at 241.3 157.48 0) (effects (font (size 1.27 1.27)) (hide yes)))) (wire (pts (xy 246.38 160.02) (xy 241.3 160.02)) (stroke (width 0) (type default))) (global_label "+5V_MODULE" (shape bidirectional) (at 241.3 160.02 180) (effects (font (size 1.016 1.016)) (justify right)) (property "Intersheetrefs" "${INTERSHEET_REFS}" (at 241.3 160.02 0) (effects (font (size 1.27 1.27)) (hide yes)))) (symbol (lib_id "Tacoma:Connector_Generic_Conn_01x02") (at 251.46 157.48 0) (unit 1) (in_bom yes) (on_board yes) (dnp no) (property "Reference" "JP1" (at 256.54 152.39999999999998 0) (effects (font (size 1.27 1.27)))) (property "Value" "RUN power / REMOVE FOR USB" (at 256.54 154.94 0) (effects (font (size 1.27 1.27)))) (property "Footprint" "Connector_PinHeader_2.54mm:PinHeader_1x02_P2.54mm_Vertical" (at 0 0 0) (effects (font (size 1.27 1.27)) (hide yes))) (property "Datasheet" "https://www.samtec.com/products/tsw-102-07-g-s" (at 0 0 0) (effects (font (size 1.27 1.27)) (hide yes))) (property "MPN" "TSW-102-07-G-S" (at 0 0 0) (effects (font (size 1.27 1.27)) (hide yes))) (property "Manufacturer" "Samtec" (at 0 0 0) (effects (font (size 1.27 1.27)) (hide yes))) (property "Assembly" "USER_THT" (at 0 0 0) (effects (font (size 1.27 1.27)) (hide yes))) (property "DesignNote" "Fit removable 2.54mm shunt for ACC operation; REMOVE before plugging USB. Shunt is a separate accessory." (at 0 0 0) (effects (font (size 1.27 1.27)) (hide yes))) (pin "1") (pin "2")) (wire (pts (xy 350.52 153.67) (xy 350.52 148.59)) (stroke (width 0) (type default))) (wire (pts (xy 350.52 148.59) (xy 355.6 148.59)) (stroke (width 0) (type default))) (global_label "+5V_MODULE" (shape bidirectional) (at 355.6 148.59 0) (effects (font (size 1.016 1.016)) (justify left)) (property "Intersheetrefs" "${INTERSHEET_REFS}" (at 355.6 148.59 0) (effects (font (size 1.27 1.27)) (hide yes)))) (wire (pts (xy 350.52 161.29) (xy 350.52 166.37)) (stroke (width 0) (type default))) (wire (pts (xy 350.52 166.37) (xy 355.6 166.37)) (stroke (width 0) (type default))) (global_label "GND" (shape bidirectional) (at 355.6 166.37 0) (effects (font (size 1.016 1.016)) (justify left)) (property "Intersheetrefs" "${INTERSHEET_REFS}" (at 355.6 166.37 0) (effects (font (size 1.27 1.27)) (hide yes)))) (symbol (lib_id "Tacoma:Device_C") (at 350.52 157.48 0) (unit 1) (in_bom yes) (on_board yes) (dnp no) (property "Reference" "C4" (at 355.59999999999997 152.39999999999998 0) (effects (font (size 1.27 1.27)))) (property "Value" "10uF 25V X7R" (at 355.59999999999997 154.94 0) (effects (font (size 1.27 1.27)))) (property "Footprint" "Capacitor_SMD:C_1206_3216Metric" (at 0 0 0) (effects (font (size 1.27 1.27)) (hide yes))) (property "Datasheet" "https://search.murata.co.jp/Ceramy/image/img/A01X/G101/ENG/GRM31CR71E106KA12-01CA.pdf" (at 0 0 0) (effects (font (size 1.27 1.27)) (hide yes))) (property "MPN" "GRM31CR71E106KA12L" (at 0 0 0) (effects (font (size 1.27 1.27)) (hide yes))) (property "Manufacturer" "Murata" (at 0 0 0) (effects (font (size 1.27 1.27)) (hide yes))) (property "Assembly" "FACTORY_SMT" (at 0 0 0) (effects (font (size 1.27 1.27)) (hide yes))) (property "DesignNote" "10uF +/-10%,25V X7R; local decoupling. C4=module5V; C7=3V3." (at 0 0 0) (effects (font (size 1.27 1.27)) (hide yes))) (pin "1") (pin "2")) (wire (pts (xy 48.26 208.28) (xy 48.26 213.36)) (stroke (width 0) (type default))) (wire (pts (xy 48.26 213.36) (xy 53.34 213.36)) (stroke (width 0) (type default))) (global_label "ACC_CLAMP" (shape bidirectional) (at 53.34 213.36 0) (effects (font (size 1.016 1.016)) (justify left)) (property "Intersheetrefs" "${INTERSHEET_REFS}" (at 53.34 213.36 0) (effects (font (size 1.27 1.27)) (hide yes)))) (symbol (lib_id "Tacoma:Connector_TestPoint") (at 48.26 208.28 0) (unit 1) (in_bom yes) (on_board yes) (dnp no) (property "Reference" "TP5" (at 53.339999999999996 203.2 0) (effects (font (size 1.27 1.27)))) (property "Value" "ACC_CLAMP" (at 53.339999999999996 205.74 0) (effects (font (size 1.27 1.27)))) (property "Footprint" "TestPoint:TestPoint_Pad_D1.5mm" (at 0 0 0) (effects (font (size 1.27 1.27)) (hide yes))) (property "Datasheet" "" (at 0 0 0) (effects (font (size 1.27 1.27)) (hide yes))) (property "MPN" "" (at 0 0 0) (effects (font (size 1.27 1.27)) (hide yes))) (property "Manufacturer" "" (at 0 0 0) (effects (font (size 1.27 1.27)) (hide yes))) (property "Assembly" "PCB_FEATURE" (at 0 0 0) (effects (font (size 1.27 1.27)) (hide yes))) (property "DesignNote" "PCB pad, no purchased part" (at 0 0 0) (effects (font (size 1.27 1.27)) (hide yes))) (pin "1")) (wire (pts (xy 147.32 208.28) (xy 147.32 213.36)) (stroke (width 0) (type default))) (wire (pts (xy 147.32 213.36) (xy 152.4 213.36)) (stroke (width 0) (type default))) (global_label "+5V_MODULE" (shape bidirectional) (at 152.4 213.36 0) (effects (font (size 1.016 1.016)) (justify left)) (property "Intersheetrefs" "${INTERSHEET_REFS}" (at 152.4 213.36 0) (effects (font (size 1.27 1.27)) (hide yes)))) (symbol (lib_id "Tacoma:Connector_TestPoint") (at 147.32 208.28 0) (unit 1) (in_bom yes) (on_board yes) (dnp no) (property "Reference" "TP6" (at 152.4 203.2 0) (effects (font (size 1.27 1.27)))) (property "Value" "+5V_MODULE" (at 152.4 205.74 0) (effects (font (size 1.27 1.27)))) (property "Footprint" "TestPoint:TestPoint_Pad_D1.5mm" (at 0 0 0) (effects (font (size 1.27 1.27)) (hide yes))) (property "Datasheet" "" (at 0 0 0) (effects (font (size 1.27 1.27)) (hide yes))) (property "MPN" "" (at 0 0 0) (effects (font (size 1.27 1.27)) (hide yes))) (property "Manufacturer" "" (at 0 0 0) (effects (font (size 1.27 1.27)) (hide yes))) (property "Assembly" "PCB_FEATURE" (at 0 0 0) (effects (font (size 1.27 1.27)) (hide yes))) (property "DesignNote" "PCB pad, no purchased part" (at 0 0 0) (effects (font (size 1.27 1.27)) (hide yes))) (pin "1")) (wire (pts (xy 251.46 208.28) (xy 251.46 213.36)) (stroke (width 0) (type default))) (wire (pts (xy 251.46 213.36) (xy 256.54 213.36)) (stroke (width 0) (type default))) (global_label "ACC_CLAMP" (shape bidirectional) (at 256.54 213.36 0) (effects (font (size 1.016 1.016)) (justify left)) (property "Intersheetrefs" "${INTERSHEET_REFS}" (at 256.54 213.36 0) (effects (font (size 1.27 1.27)) (hide yes)))) (symbol (lib_id "Tacoma:power_PWR_FLAG") (at 251.46 208.28 0) (unit 1) (in_bom no) (on_board no) (dnp no) (property "Reference" "#FLG3" (at 256.54 203.2 0) (effects (font (size 1.27 1.27)))) (property "Value" "PWR_FLAG" (at 256.54 205.74 0) (effects (font (size 1.27 1.27)))) (property "Footprint" "" (at 0 0 0) (effects (font (size 1.27 1.27)) (hide yes))) (property "Datasheet" "" (at 0 0 0) (effects (font (size 1.27 1.27)) (hide yes))) (property "MPN" "" (at 0 0 0) (effects (font (size 1.27 1.27)) (hide yes))) (property "Manufacturer" "" (at 0 0 0) (effects (font (size 1.27 1.27)) (hide yes))) (property "Assembly" "PCB_FEATURE" (at 0 0 0) (effects (font (size 1.27 1.27)) (hide yes))) (property "DesignNote" "" (at 0 0 0) (effects (font (size 1.27 1.27)) (hide yes))) (pin "1")) (wire (pts (xy 350.52 208.28) (xy 350.52 213.36)) (stroke (width 0) (type default))) (wire (pts (xy 350.52 213.36) (xy 355.6 213.36)) (stroke (width 0) (type default))) (global_label "+5V_MODULE" (shape bidirectional) (at 355.6 213.36 0) (effects (font (size 1.016 1.016)) (justify left)) (property "Intersheetrefs" "${INTERSHEET_REFS}" (at 355.6 213.36 0) (effects (font (size 1.27 1.27)) (hide yes)))) (symbol (lib_id "Tacoma:power_PWR_FLAG") (at 350.52 208.28 0) (unit 1) (in_bom no) (on_board no) (dnp no) (property "Reference" "#FLG4" (at 355.59999999999997 203.2 0) (effects (font (size 1.27 1.27)))) (property "Value" "PWR_FLAG" (at 355.59999999999997 205.74 0) (effects (font (size 1.27 1.27)))) (property "Footprint" "" (at 0 0 0) (effects (font (size 1.27 1.27)) (hide yes))) (property "Datasheet" "" (at 0 0 0) (effects (font (size 1.27 1.27)) (hide yes))) (property "MPN" "" (at 0 0 0) (effects (font (size 1.27 1.27)) (hide yes))) (property "Manufacturer" "" (at 0 0 0) (effects (font (size 1.27 1.27)) (hide yes))) (property "Assembly" "PCB_FEATURE" (at 0 0 0) (effects (font (size 1.27 1.27)) (hide yes))) (property "DesignNote" "" (at 0 0 0) (effects (font (size 1.27 1.27)) (hide yes))) (pin "1")) (text "U1: 1.24*(1+30.1k/10k)+30nA*30.1k = 4.9733V. Verify voltage before fitting XIAO.\n60mA output allocation: at16V IN, pass loss~0.66W plus IN*GND-current. Bench-check load and heat.\nJP1 isolates external power for USB programming. Module5V pin is directly tied to USB VBUS.\nD3 removed: JP1 disconnects supplies; LT3012 already tolerates reverse voltage. Never connect USB with JP1 fitted.\nC3 positive pad1=REG5; exposed pad13=GND; adjacent thermal vias.\nTransient coordination, cold clamp behavior and hot-dashboard operation remain unqualified." (at 25.4 233.68 0) (effects (font (size 1.27 1.27)) (justify left top))) (embedded_fonts no))
